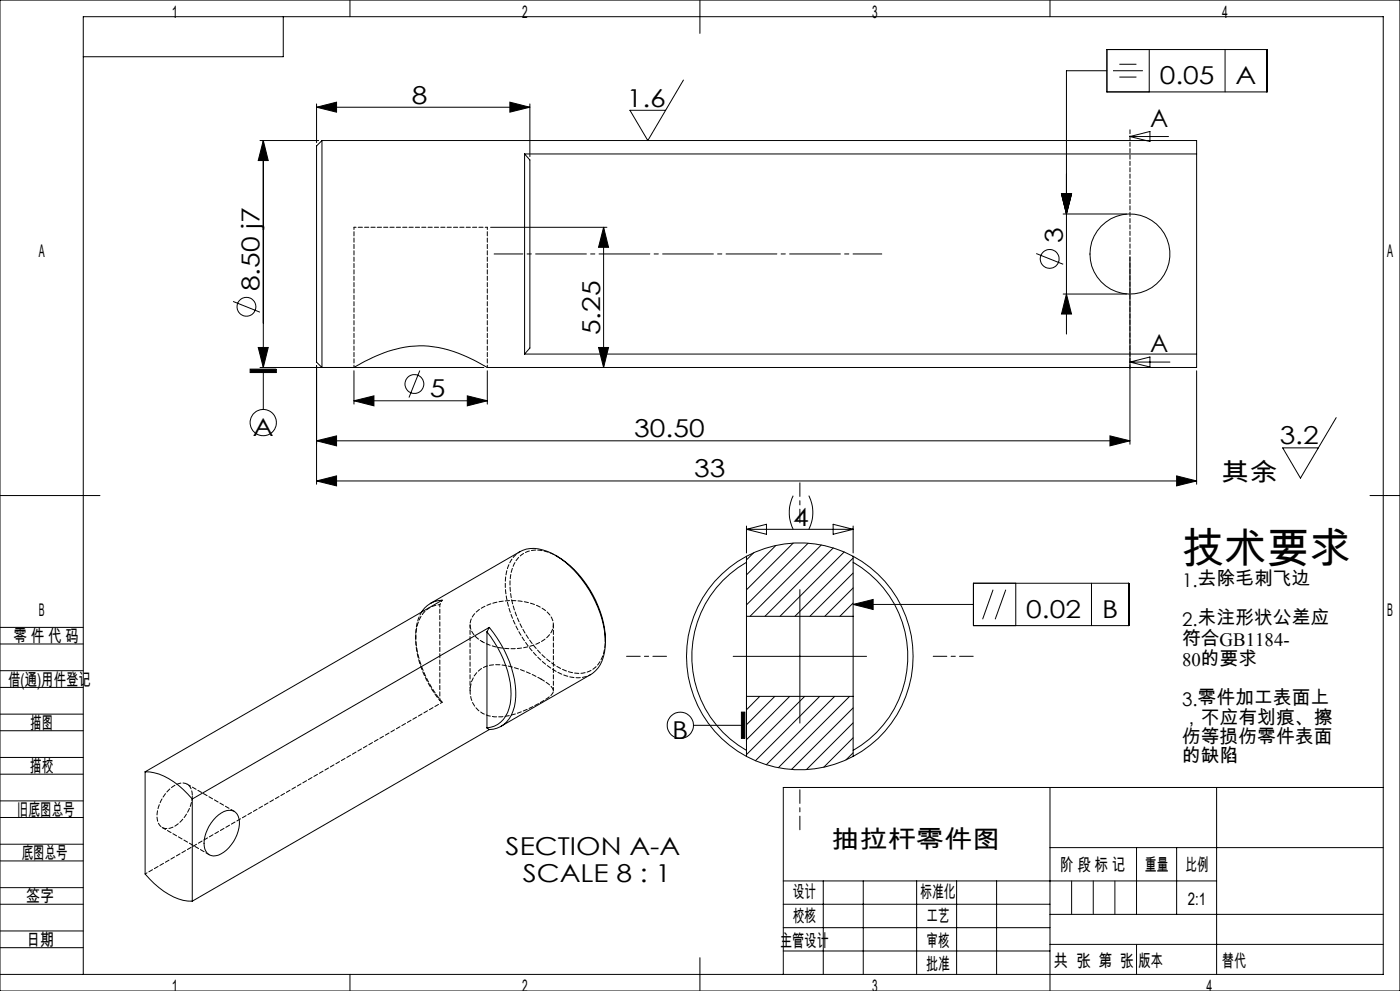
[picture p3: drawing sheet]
<svg xmlns="http://www.w3.org/2000/svg" width="420mm" height="297mm" viewBox="0 0 420 297" stroke-linecap="round" stroke-linejoin="round" font-family="sans-serif">
<g fill="none" stroke="#000" stroke-width=".3">
<path d="M0 0h420v297h-420zM85 5v12h-60M105 0v5M210 0v10M315 0v5M332.1 14.8h48v12.7h-48zM335.8 19.3h5.1M344.8 14.8v12.7M367.5 14.8v12.7M95 32.1l6-1.5v3zM95 31.1v11.7M95 32.1h64"/>
<path d="M153 30.6l6 1.5-6 1.5zM159 31.1v15.9M205 24l-10.7 18.1-5.3-9h10.7M332.1 21.2h-12.2v78.9M333.9 21.2h9M335.8 23.1h5.1M78 42.1h17.6M79 42.1l1.5 6h-3zM79 42.1v68M96.6 42.1h262.4v4M96.6 42.1v68l-1.6-1.6v-64.8zM157.4 46.1v60"/>
<path d="M157.4 46.1l1.6 1.8v56.4l-1.6 1.8M157.4 46.1h201.6M318.5 58.1h3l-1.6 6zM339 40.9h11.6M339 40.9l6-1.5v3zM359 46.1v60M147.2 68.1h34.9M181.1 68.1l1.5 6h-3zM181.1 68.1v42M310.9 76l8 3.2M318.9 64.1h19.1M339 77.1v56"/>
<path d="M69.9 90.3l8.1 3.3M318.9 88.1h19.1M319.9 88.1l1.6 6h-3zM75 110.6h7.9v1.1h-7.9zM77.5 104.1h3l-1.5 6zM78 110.1h67.2M79 111.7v11M95 109.5v35.6M106.2 111.1v10M125.9 111.1l-3.2 8M140.2 118.6l6 1.5-6 1.5zM146.2 111.1v10"/>
<path d="M157.4 106.1h201.6M179.6 104.1h3l-1.5 6zM339 108.5l6-1.5v3zM339 108.5h12M359 106.1v4h-212.8a43.2 43.2 0 0 0-19-6.5 39.5 39.5 0 0 0-20.8 6.4l-.2 .1M359 111.1v34M95 132.1l6-1.5v3zM95 132.1h244M106.2 120.1l6-1.5v3zM106.2 120.1h40M333 130.6l6 1.5-6 1.5zM400.9 125.2l-10.8 18.1-5.3-9.1h10.7"/>
<path d="M0 148.5h30M95 144.1l6-1.5v3zM95 144.1h264M223.9 157.7v8M223.9 158.6h32M223.9 158.6l6-1.5v3zM237.9 148.6a11.5 11.5 0 0 0 0 10M242.6 148.6a11.2 11.2 0 0 1 0 10M249.9 157.1l6 1.5-6 1.5zM255.9 157.7v8M353 142.6l6 1.5-6 1.5zM411 148.5h9"/>
<path d="M166.6 166.4a31.3 31.3 0 0 1 15 26M223.9 166.7a33.8 33.8 0 0 1 32 0M223.9 168.5a32.4 32.4 0 0 0 0 56.4M223.9 166.7a34 34 0 0 0 0 60M223.9 166.7v18M226.1 165.7l-2.2 2.1M232.8 163.5l-8.9 8.8M237.9 162.8l-14 14M240 176.7v40M242.4 162.8l-18.5 18.5M246.4 163.3l-21.4 21.4M250 164.2l-20.5 20.5"/>
<path d="M253.3 165.4l-19.3 19.3M255.9 167.2l-17.4 17.5M255.9 171.7l-12.9 13M255.9 176.2l-8.5 8.5M255.9 168.5a32.4 32.4 0 0 1 0 56.4M255.9 166.7a34 34 0 0 1 0 60M255.9 166.7v18M292 174.8h46.6v12.7h-46.6zM297.9 176.7l-3.1 8.9M301.7 176.7l-3.1 8.9M304.7 174.8v12.7M327.4 174.8v12.7"/>
<path d="M0 193h25M0 188h25M126.4 183.4a7.6 7.6 0 0 1 6.2-3.5l-89.1 51.4M129.1 180.9l26.9-15.6a10 10 0 0 1 9.6 .5 33.1 33.1 0 0 1 15.4 21.6l.6 5M146.1 189.4a30.5 30.5 0 0 1 7.1 20.1 8.7 8.7 0 0 1-6 8.4l-1.1 .3M146.1 189.4v28.8M146.8 188a32.4 32.4 0 0 1 7.9 20.7 9.7 9.7 0 0 1-5.6 9.5l-2.3 .4M146.8 188l-89.1 51.5M146.8 188l-.7 1.4M181.6 192.4a10.8 10.8 0 0 1-4.4 9.8l-26.9 15.5M220 196.7h40M223.9 184.7v24"/>
<path d="M223.9 184.7h32M255.9 180.7l-3.9 4M255.9 184.7v24M255.9 181.1l6-1.4v3zM255.9 181.1h36.1M0 206h25M0 201h25M0 219h25M0 214h25M146.1 218.2l.7 .4M146.8 218.6l-89.1 51.5M208 217.4h14.4"/>
<path d="M222.4 213.4h1v7.9h-1zM223.9 208.7h32M223.9 208.7v18M227.9 208.7l-4 4M232.4 208.7l-8.5 8.5M236.9 208.7l-13 13M241.4 208.7l-17.5 17.5M245.9 208.7l-19.3 19.3M250.4 208.7l-20.5 20.5M254.9 208.7l-21.4 21.4M255.9 212.2l-18.4 18.4M255.9 216.6l-14 14"/>
<path d="M255.9 208.7v18M0 232h25M0 227h25M43.5 231.3v30.6a21.5 21.5 0 0 0 12.8 8.1l1.4 .1M43.5 231.3a16.9 16.9 0 0 1 11.5 5.3l2.7 2.9M57.7 239.5v30.6M223.9 226.7a33.8 33.8 0 0 0 32 0M255.9 221.1l-8.8 8.8M255.9 225.6l-2.1 2.1M315 236v61M365 236v56M415 236h-180v56"/>
<path d="M0 245h25M0 240h25M0 258h25M0 253h25M64.7 245a5.3 5.3 0 0 1 5.4-1.9 4.9 4.9 0 0 1 1.3 6 10.2 10.2 0 0 1-6.7 7.4 3.1 3.1 0 0 1-3.5-3.8 12 12 0 0 1 3.5-7.7zM315 254h100M341 254v20M353 254v20M0 271h25M0 266h25M0 279h25M235 271h80"/>
<path d="M235 264h130M235 278h80M247 264v28M259 264v28M275 264v28M287 264v28M299 264v28M315 274h100M0 284h25M0 292h415v-287h-390v287M105 292v5M210 287v10"/>
<path d="M235 285h80M315 283h100"/>
<circle cx="314.9" cy="77.6" r="2.82"/>
<circle cx="339" cy="76.1" r="12"/>
<circle cx="73.9" cy="91.9" r="2.83"/>
<circle cx="124.3" cy="115.1" r="2.83"/>
<circle cx="79" cy="126.6" r="3.9"/>
<circle cx="204.1" cy="217.4" r="3.9"/>
</g>
<path d="M240 156.7v-12M200 196.7h-12M280 196.7h12M240 236.7v12" fill="none" stroke="#000" stroke-width=".3" stroke-dasharray="15.2 1.3 1.3 1.3" stroke-dashoffset="11.1"/>
<path d="M339 38.9v71.6M162.4 203.5a7.2 7.2 0 0 1 3.6 3.5 3.8 3.8 0 0 1-2.4 2.7 34.3 34.3 0 0 1-13.1 5.1 8 8 0 0 1-9.2-5.5 7.8 7.8 0 0 1 8.8-10.1 33 33 0 0 1 12.3 4.3M48.7 248l14.1 8.2M70.3 243.2l-14.2-8.2" fill="none" stroke="#000" stroke-width=".3" stroke-dasharray="1.3 .6" stroke-dashoffset=".1"/>
<path d="M148.2 76.1h116.3" fill="none" stroke="#000" stroke-width=".3" stroke-dasharray="15.2 1.3 1.3 1.3" stroke-dashoffset="6.6"/>
<path d="M321.5 264v10M328 264v10M334.5 264v10M341 283v9" fill="none" stroke="#0a0605" stroke-width=".3"/>
<g fill="#000">
<path d="M318.5 58.1h3l-1.6 6zM319.9 88.1l1.6 6h-3zM318.5 58.1h3l-1.6 6z"/>
<path d="M77.5 104.1h3l-1.5 6zM79 42.1l1.5 6h-3zM179.6 104.1h3l-1.5 6zM181.1 68.1l1.5 6h-3z"/>
<path d="M75 110.6h7.9v1.1h-7.9zM255.9 181.1l6-1.4v3zM222.4 213.4h1v7.9h-1z"/>
<path d="M333 130.6l6 1.5-6 1.5zM95 132.1l6-1.5v3zM140.2 118.6l6 1.5-6 1.5zM106.2 120.1l6-1.5v3zM153 30.6l6 1.5-6 1.5zM95 32.1l6-1.5v3z"/>
<path d="M95 144.1l6-1.5v3zM353 142.6l6 1.5-6 1.5z"/>
</g>
<path d="M106.2 68.1h40M106.2 68.1v42M146.2 110.1v-42M144.7 192.3a19.2 19.2 0 0 0 18.7-.6 5.1 5.1 0 0 0 0-8.9 18.9 18.9 0 0 0-19.7 0 5.1 5.1 0 0 0 0 8.9l1 .6M181.6 191.6a9.9 9.9 0 0 1-4.8 9.6 10.8 10.8 0 0 1-9.8-1.5 31.5 31.5 0 0 1-14-25.4 9.3 9.3 0 0 1 5.3-9 11.1 11.1 0 0 1 9 1.5M43.6 261.9l89.1-51.4" fill="none" stroke="#000" stroke-width=".3" stroke-dasharray="1.3 .6" stroke-dashoffset=".6"/>
<path d="M132.7 210.5a32.5 32.5 0 0 1-8-20.7 13.1 13.1 0 0 1 1.8-6.4" fill="none" stroke="#000" stroke-width=".3" stroke-dasharray="1.3 .6" stroke-dashoffset=".3"/>
<path d="M156 165.3a9.9 9.9 0 0 0-4.4 9 32.9 32.9 0 0 0 15.3 27 10.5 10.5 0 0 0 10.3 .8M131.9 210v-28.8" fill="none" stroke="#000" stroke-width=".3" stroke-dasharray="1.3 .6" stroke-dashoffset=".5"/>
<path d="M57.7 238.4a11.1 11.1 0 0 1-6.7 9.8 3 3 0 0 1-3.9-3.2 11.2 11.2 0 0 1 6.3-10.1 3.1 3.1 0 0 1 3.2 .4 3.1 3.1 0 0 1 1.1 3.1" fill="none" stroke="#000" stroke-width=".3" stroke-dasharray="1.3 .6" stroke-dashoffset="-.2"/>
<path d="M131.9 181.2a7.8 7.8 0 0 0-6.9 7.2 28.7 28.7 0 0 0 6.9 21.6" fill="none" stroke="#000" stroke-width=".3" stroke-dasharray="1.3 .6" stroke-dashoffset=".7"/>
<path d="M124.7 190.6v.8M131.9 210l.8 .5" fill="none" stroke="#000" stroke-width=".3" stroke-dasharray="1.3 .6" stroke-dashoffset=".4"/>
<path d="M132.7 179.9l-.8 1.3" fill="none" stroke="#000" stroke-width=".3" stroke-dasharray="1.3 .6" stroke-dashoffset=".8"/>
<path d="M141 187.2v19.9M166 207.1v-19.9" fill="none" stroke="#000" stroke-width=".3" stroke-dasharray="1.3 .6" stroke-dashoffset=".2"/>
<text font-size="12.7" x="354.6" y="168.8">技术要求</text>
<g font-size="7.4">
<text x="348" y="25.2">0.05</text>
<text x="370.7" y="25.2">A</text>
<text x="123.6" y="31.1">8</text>
<text x="188" y="32">1.6</text>
<text x="345.1" y="38">A</text>
<text x="318.8" y="72.9" transform="rotate(-90 318.8 72.9)">3</text>
<text x="77.9" y="87.3" transform="rotate(-90 77.9 87.3)">8.50 j7</text>
<text x="180" y="100.5" transform="rotate(-90 180 100.5)">5.25</text>
<text x="345.1" y="105.6">A</text>
<text x="129" y="119">5</text>
<text x="75.9" y="130.6">A</text>
<text x="190.3" y="131.1">30.50</text>
<text x="383.9" y="133.2">3.2</text>
<text x="208.3" y="143.1">33</text>
<text x="366.4" y="144.1">其余</text>
<text x="238" y="157.6">4</text>
<text x="307.9" y="185.1">0.02</text>
<text x="330.6" y="185.1">B</text>
<text x="201.7" y="221.4">B</text>
<text x="151.7" y="256.1">SECTION A-A</text>
<text x="249.4" y="254.1">抽拉杆零件图</text>
<text x="156.8" y="264.3">SCALE 8 : 1</text>
</g>
<g font-size="5.6">
<text x="354.6" y="175.9">1.去除毛刺飞边</text>
<text x="354.6" y="187.6">2.未注形状公差应</text>
<text x="354.6" y="193.2">符合GB1184-</text>
<text x="354.6" y="199.7">80的要求</text>
<text x="354.6" y="211.5">3.零件加工表面上</text>
<text x="354.6" y="217.1">，不应有划痕、擦</text>
<text x="354.6" y="222.8">伤等损伤零件表面</text>
<text x="354.6" y="228.4">的缺陷</text>
</g>
<g font-size="5.2">
<text x="51.6" y="5.2">1</text>
<text x="156.7" y="5.2">2</text>
<text x="261.7" y="5.2">3</text>
<text x="366.6" y="5.2">4</text>
<text x="11.6" y="77">A</text>
<text x="416.1" y="77">A</text>
<text x="11.6" y="184.7">B</text>
<text x="416.1" y="184.7">B</text>
<text x="4" y="192.4">零 件 代 码</text>
<text x="2.5" y="205.5">借(通)用件登记</text>
<text x="9.1" y="218.5">描图</text>
<text x="9" y="231.5">描校</text>
<text x="5" y="244.5">旧底图总号</text>
<text x="6.5" y="257.5">底图总号</text>
<text x="318" y="261">阶 段 标 记</text>
<text x="343.5" y="261">重量</text>
<text x="355.7" y="261">比例</text>
<text x="237.8" y="269.3">设计</text>
<text x="276.1" y="269.3">标准化</text>
<text x="7.9" y="270.5">签字</text>
<text x="356.4" y="271.1">2:1</text>
<text x="237.8" y="276.5">校核</text>
<text x="277.9" y="276.4">工艺</text>
<text x="7.8" y="283.6">日期</text>
<text x="234" y="283.7">主管设计</text>
<text x="277.9" y="283.7">审核</text>
<text x="277.9" y="290.6">批准</text>
<text x="316.1" y="289.8">共 张 第 张</text>
<text x="341.6" y="289.8">版本</text>
<text x="51.6" y="297.3">1</text>
<text x="156.7" y="297.3">2</text>
<text x="261.7" y="297.3">3</text>
<text x="362" y="297.2">4</text>
</g>
<text font-size="5.2" fill="#0a0605" x="366.6" y="289.8">替代</text>
</svg>
